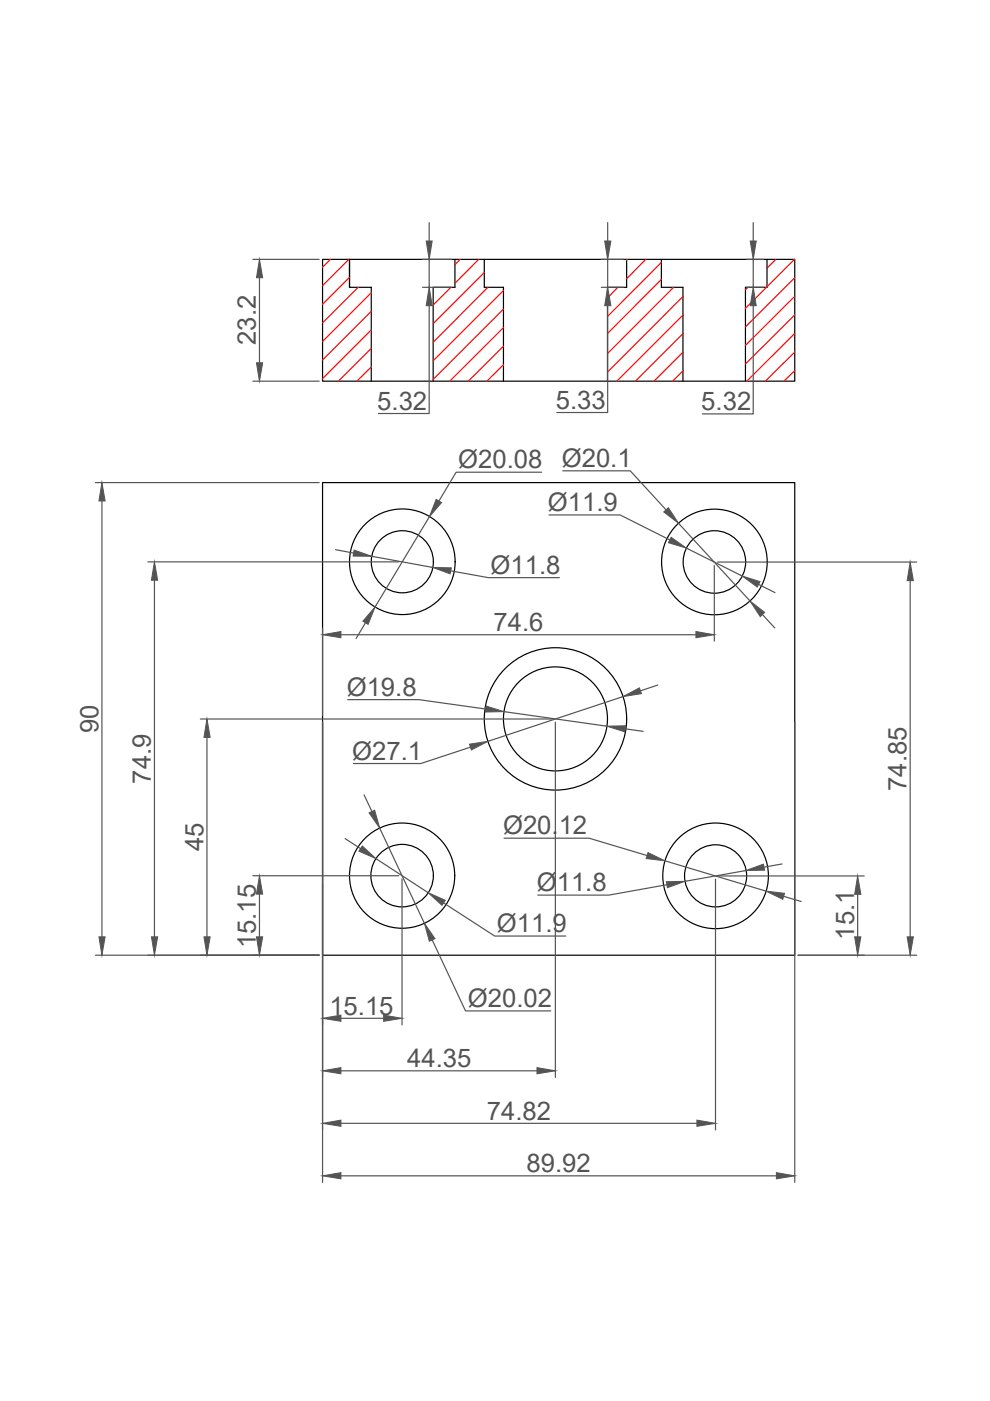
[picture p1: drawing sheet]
<svg xmlns="http://www.w3.org/2000/svg" width="210mm" height="297mm" viewBox="0 0 210 297" stroke-linecap="round" stroke-linejoin="round" font-family="sans-serif">
<!-- layer: 0 -->
<g fill="none" stroke="#000" stroke-width=".25">
<path d="M68.4 55h100.1v25.8h-100.1zM96.5 55v5.9h-4.7v19.9M102.7 55v5.9h4v19.9M132.9 55v5.9h-4.1v19.9M140.2 55v5.9h4.6v19.9M162.6 55v5.9h-4.5v19.9M74.1 60.9v-5.9v5.9h4.6v19.9M68.4 102.3h100.1v100.2h-100.1z"/>
<circle cx="85.3" cy="119.1" r="11.2"/>
<circle cx="85.3" cy="119.1" r="6.6"/>
<circle cx="151.5" cy="119.1" r="11.2"/>
<circle cx="151.5" cy="119.1" r="6.6"/>
<circle cx="117.8" cy="152.4" r="15.1"/>
<circle cx="117.8" cy="152.4" r="11"/>
<circle cx="85.3" cy="185.7" r="11.2"/>
<circle cx="85.3" cy="185.7" r="6.6"/>
<circle cx="151.7" cy="185.7" r="11.2"/>
<circle cx="151.7" cy="185.7" r="6.6"/>
</g>
<!-- layer: AM_5 -->
<g fill="none" stroke="#545454" stroke-width=".25">
<path d="M53.6 55h14.1M55 58.9v18M89.6 55h6.1M91 47.2v3.9M91 55v5.9M127.5 55h4.6M128.8 47.2v3.9M128.8 55v5.9M158.3 55h3.6M159.7 47.2v3.9M159.7 55v5.9M89.6 60.9h6.1"/>
<path d="M91 64.8v22.9h-10.8M127.5 60.9h4.6M128.8 64.8v22.7h-10.8M158.3 60.9h3.6M159.7 64.8v23h-10.8M53.6 80.8h14.1M119.3 99.8h14.3l7.6 8.3M20.2 102.3h47.5M21.6 106.2v92.4M31.3 119.1h53.3M71.1 116.5l3.9 .8M78.8 117.9l13 2.4"/>
<path d="M91 109.6l-11.5 19.1M114.8 100.1h-18.1l-3.6 6.1M116.4 109.2h15.1l10.5 5.3M143.9 111l15.1 16.4M145.5 116.2l11.9 5.9M151.4 119.9v16M152.1 119.2h42.3M32.7 123v75.6M68.4 133.2v18.5M72.3 134.6h75.3M77.5 132l-2 3.4M95.6 121l7.9 1.5h15.1"/>
<path d="M160.8 123.9l3.5 1.7M161.6 130.3l2.7 2.8M193 123.1v75.5M42.5 152.4h74.6M43.9 156.3v42.3M68.4 153.1v97.6M73.7 148.3h15.1l14.2 2M99.8 158.4l-10.6 3.5h-14.3M106.8 150.9l21.9 3.1M117.8 153.1v75.3M132.1 147.7l-28.7 9.5M132.5 154.5l3.9 .6"/>
<path d="M139.5 145.2l-3.7 1.3M168.5 153.1v97.6M73.2 177.8l3.2 2.1M77.2 168.5l1.6 3.5M80.5 175.6l9.5 20.1M106.9 177.7h18l12.3 3.7M53.6 185.7h31M55 189.6v9M79.7 182l11.1 7.3M85.2 186.4v30.9M91.6 199.3l7.1 15h18.1M94 191.4l10.9 7.1h15.1"/>
<path d="M140.9 182.5l21.5 6.4M141.4 187.6l-12.3 2.2h-15.1M151.7 186.4v53.2M152.4 185.7h30.8M158.1 184.6l-12.9 2.3M165.8 183.2l-3.8 .7M166.1 190l3.8 1.1M181.8 189.6v9M20.2 202.5h47.5M72.3 215.9h9M169.2 202.5h25.2M72.3 227h41.6"/>
<path d="M72.3 238.2h75.5M72.3 249.3h92.3"/>
</g>
<g fill="#545454" stroke="#545454" stroke-width=".21">
<path d="M68.4 215.9l3.9-.7v1.3z"/>
<path d="M81.3 215.2l3.9 .7-3.9 .6z"/>
<path d="M113.9 226.4l3.9 .6-3.9 .7z"/>
<path d="M68.4 227l3.9-.6v1.3z"/>
<path d="M68.4 238.2l3.9-.7v1.3z"/>
<path d="M147.8 237.5l3.9 .7-3.9 .6z"/>
<path d="M68.4 249.3l3.9-.7v1.3z"/>
<path d="M164.6 248.6l3.9 .7-3.9 .6z"/>
<path d="M54.4 198.6h1.3l-.7 3.9z"/>
<path d="M55 185.7l.7 3.9h-1.3z"/>
<path d="M43.2 198.6h1.4l-.7 3.9z"/>
<path d="M43.9 152.4l.7 3.9h-1.4z"/>
<path d="M32.1 198.6h1.3l-.7 3.9z"/>
<path d="M32.7 119.1l.7 3.9h-1.3z"/>
<path d="M21 198.6h1.3l-.7 3.9z"/>
<path d="M21.6 102.3l.7 3.9h-1.3z"/>
<path d="M181.2 198.6h1.3l-.7 3.9z"/>
<path d="M181.8 185.7l.7 3.9h-1.3z"/>
<path d="M192.3 198.6h1.4l-.7 3.9z"/>
<path d="M193 119.2l.7 3.9h-1.4z"/>
<path d="M55 55l.7 3.9h-1.3z"/>
<path d="M54.4 76.9h1.3l-.7 3.9z"/>
<path d="M147.6 133.9l3.8 .7-3.8 .6z"/>
<path d="M68.4 134.6l3.9-.7v1.3z"/>
<path d="M75.1 116.6l3.7 1.3h-3.9z"/>
<path d="M91.8 120.3l3.9 .1-.3 1.3z"/>
<path d="M79.5 128.7l-1.5 3.7-1.1-.7z"/>
<path d="M92.5 105.9l1.1 .7-2.6 3z"/>
<path d="M157.4 122.1l3.7 1.2-.6 1.2z"/>
<path d="M142.3 113.9l3.2 2.3-3.8-1.1z"/>
<path d="M159 127.4l3.1 2.4-.9 .9z"/>
<path d="M140.7 108.5l1-.8 2.2 3.3z"/>
<path d="M76.8 179.4l2.9 2.6-3.6-1.5z"/>
<path d="M90.8 189.3l3.6 1.6-.7 1z"/>
<path d="M78.3 172.3l1.1-.5 1.1 3.8z"/>
<path d="M90 195.7l2.2 3.3-1.2 .6z"/>
<path d="M158.1 184.6l3.8-1.4 .2 1.3z"/>
<path d="M141.3 186.9h3.9l-3.7 1.3z"/>
<path d="M162.4 188.9l3.9 .5-.3 1.3z"/>
<path d="M137.4 180.8l3.5 1.7-3.9-.5z"/>
<path d="M128.7 154l3.9-.1-.2 1.3z"/>
<path d="M103.1 149.7l3.7 1.2-3.9 .1z"/>
<path d="M132.1 147.7l3.5-1.9 .4 1.3z"/>
<path d="M99.5 157.8l3.9-.6-3.5 1.8z"/>
<path d="M90.4 51.1h1.2l-.6 3.9z"/>
<path d="M91 60.9l.6 3.9h-1.2z"/>
<path d="M128.2 51.1h1.3l-.7 3.9z"/>
<path d="M128.8 60.9l.7 3.9h-1.3z"/>
<path d="M159.1 51.1h1.2l-.6 3.9z"/>
<path d="M159.7 60.9l.6 3.9h-1.2z"/>
</g>
<!-- layer: AM_8 -->
<g fill="none" stroke="#f00" stroke-width=".25">
<path d="M70 55l-1.6 1.6M74 55l-5.6 5.6M74.1 58.8l-5.7 5.7M97.6 55l-1.1 1.1M101.5 55l-5 5.1M102.7 57.8l-10.9 10.8M133 55l-.1 .2M136.9 55l-4 4.1M140.2 55.6l-11.4 11.5M140.2 59.2l-11.4 11.5M164.5 55l-1.9 1.9M168.4 55l-5.8 5.8"/>
<path d="M168.5 58.9l-10.4 10.4M75.9 60.9l-7.5 7.6M78.7 62.1l-10.3 10.3M78.7 66l-10.3 10.3M78.7 69.9l-10.3 10.4M78.7 73.9l-7 6.9M78.7 77.8l-3 3M95.6 60.9l-3.8 3.8M103.4 60.9l-11.6 11.7M106.7 61.6l-14.9 14.9M106.7 65.5l-14.9 14.9M106.7 69.5l-11.3 11.3"/>
<path d="M106.7 73.4l-7.4 7.4M106.7 77.3l-3.5 3.5M131 60.9l-2.2 2.3M142.8 60.9l-14 14.1M144.8 62.9l-16 16M144.8 66.8l-14 14M144.8 70.7l-10.1 10.1M144.8 74.7l-6.1 6.1M144.8 78.6l-2.2 2.2M158.6 60.9l-.5 .5M162.5 60.9l-4.4 4.5M168.5 62.8l-10.4 10.4"/>
<path d="M168.5 66.8l-10.4 10.4M168.5 70.7l-10.2 10.1M168.5 74.6l-6.2 6.2M168.5 78.6l-2.3 2.2"/>
</g>
<g font-size="5.4" fill="#545454">
<text x="54.3" y="73.2" transform="rotate(-90 54.3 73.2)">23.2</text>
<text x="80" y="86.9">5.32</text>
<text x="117.8" y="86.7">5.33</text>
<text x="148.7" y="87">5.32</text>
<text x="97.2" y="99.3">Ø20.08</text>
<text x="119.1" y="99">Ø20.1</text>
<text x="116.2" y="108.3">Ø11.9</text>
<text x="104" y="121.6">Ø11.8</text>
<text x="104.6" y="133.8">74.6</text>
<text x="73.5" y="147.5">Ø19.8</text>
<text x="20.8" y="155.4" transform="rotate(-90 20.8 155.4)">90</text>
<text x="74.7" y="161">Ø27.1</text>
<text x="32" y="166.2" transform="rotate(-90 32 166.2)">74.9</text>
<text x="192.2" y="167.7" transform="rotate(-90 192.2 167.7)">74.85</text>
<text x="106.7" y="176.9">Ø20.12</text>
<text x="43.1" y="180.4" transform="rotate(-90 43.1 180.4)">45</text>
<text x="113.8" y="188.9">Ø11.8</text>
<text x="105.3" y="197.6">Ø11.9</text>
<text x="54.3" y="201.1" transform="rotate(-90 54.3 201.1)">15.15</text>
<text x="181.1" y="199.2" transform="rotate(-90 181.1 199.2)">15.1</text>
<text x="69.8" y="215.1">15.15</text>
<text x="99.2" y="213.5">Ø20.02</text>
<text x="86.3" y="226.3">44.35</text>
<text x="103.2" y="237.4">74.82</text>
<text x="111.7" y="248.5">89.92</text>
</g>
</svg>
